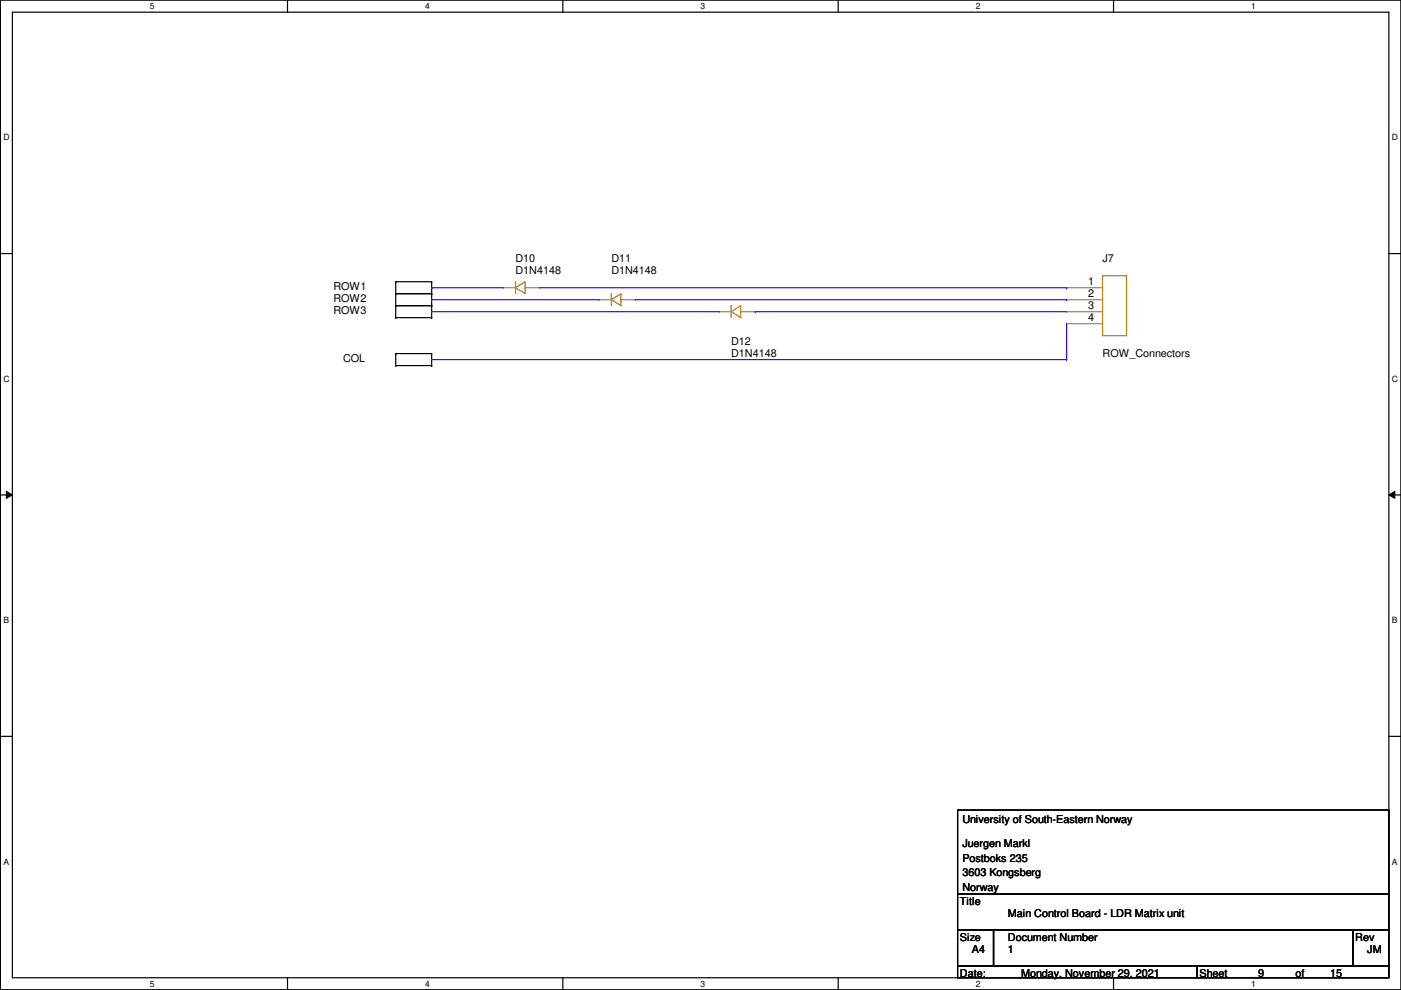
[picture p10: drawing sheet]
<svg xmlns="http://www.w3.org/2000/svg" width="297mm" height="210mm" viewBox="0 0 297 210" stroke-linecap="round" stroke-linejoin="round" font-family="sans-serif">
<path d="M.1 0h296.9v209.8h-296.9zM2.6 2.6h291.9v204.7h-291.9z" fill="none" stroke="#000" stroke-width=".25"/>
<g fill="#fff">
<path d="M31.8 .3h1v2h-1z"/>
<path d="M31.8 207.6h1v1.9h-1z"/>
</g>
<path d="M61 0v2.6M61 207.3v2.5" fill="none" stroke="#000" stroke-width=".25"/>
<g fill="#fff">
<path d="M90.1 .3h1v2h-1z"/>
<path d="M90.1 207.6h1v1.9h-1z"/>
</g>
<path d="M119.3 0v2.6M119.3 207.3v2.5" fill="none" stroke="#000" stroke-width=".25"/>
<g fill="#fff">
<path d="M148.5 .3h1v2h-1z"/>
<path d="M148.5 207.6h1v1.9h-1z"/>
</g>
<path d="M177.7 0v2.6M177.7 207.3v2.5" fill="none" stroke="#000" stroke-width=".25"/>
<g fill="#fff">
<path d="M206.9 .3h1v2h-1z"/>
<path d="M206.9 207.6h1v1.9h-1z"/>
</g>
<path d="M236.1 0v2.6M236.1 207.3v2.5" fill="none" stroke="#000" stroke-width=".25"/>
<g fill="#fff">
<path d="M265.3 .3h.9v2h-.9z"/>
<path d="M265.3 207.6h.9v1.9h-.9z"/>
<path d="M.7 28.2h1.3v1.9h-1.3z"/>
<path d="M295.1 28.2h1.3v1.9h-1.3z"/>
<path d="M.7 79.3h1.3v2h-1.3z"/>
<path d="M295.1 79.3h1.3v2h-1.3z"/>
</g>
<path d="M.1 53.8h2.5M294.5 53.8h2.5" fill="none" stroke="#000" stroke-width=".25"/>
<g fill="#fff">
<path d="M.7 130.5h1.2v2h-1.2z"/>
<path d="M295.1 130.5h1.2v2h-1.2z"/>
</g>
<path d="M.1 104.9h2.5M294.5 104.9h2.5" fill="none" stroke="#000" stroke-width=".25"/>
<path d="M1.4 104.2l1.2 .7-1.2 .8zM294.5 104.9l1.2-.7v1.5z" fill="#000"/>
<path d="M1.4 104.2l1.2 .7-1.2 .8zM294.5 104.9l1.2-.7v1.5z" fill="none" stroke="#000" stroke-width=".21"/>
<g fill="#fff">
<path d="M.7 181.7h1.2v2h-1.2z"/>
<path d="M295.1 181.7h1.2v2h-1.2z"/>
</g>
<g fill="none" stroke="#000" stroke-width=".25">
<path d="M83.9 59.7h.1M83.9 59.7h7.6M83.9 59.7v7.7M91.5 59.7h.1M91.5 59.7v7.7M83.9 62.3h.1M83.9 64.8h.1M83.9 67.4h.1M83.9 77.5h.1M83.9 75h.1M83.9 62.3h7.6M83.9 75v2.5"/>
<path d="M83.9 64.8h7.6M83.9 67.4h7.6M83.9 75h7.6M83.9 77.5h7.6M91.5 62.3h.1M91.5 64.8h.1M91.5 67.4h.1M91.5 75h.1M91.5 77.5h.1M91.5 75v2.5M.1 156.1h2.5M294.5 156.1h2.5"/>
<path d="M203 171.7h91.5v17.8h-91.5zM203 189.5h91.5v7.6h-91.5zM203 197.1h7.6v7.7h-7.6zM210.6 197.1h76.2v7.7h-76.2zM286.8 197.1h7.7v7.7h-7.7zM203 204.8h50.8v2.5h-50.8zM253.8 204.8h40.7v2.5h-40.7z"/>
</g>
<g fill="none" stroke="#cc8006" stroke-width=".25">
<path d="M109.3 59.7h.1M109.3 59.7v2.6M233.8 58.5h5v12.7h-5zM109.3 61l2-1.3v2.6zM111.3 61h.1M111.3 61h.5M129.6 63.5l2.1-1.2v2.5zM129.6 62.3h.1M129.6 62.3v2.5M131.7 63.5h.1M131.7 63.5h.5M155 66.1l2.1-1.3v2.6z"/>
<path d="M155 64.8h.1M155 64.8v2.6M157.1 66.1h.1M157.1 66.1h.5"/>
</g>
<g fill="none" stroke="#a84" stroke-width=".25">
<path d="M106.8 61h.1M106.8 61h2.5M111.8 61h2.6M114.4 61h.1M127.1 63.5h.1M127.1 63.5h2.5M132.2 63.5h2.5M134.7 63.5h.1M152.5 66.1h.1M152.5 66.1h2.5M157.6 66.1h2.5M160.1 66.1h.1"/>
<path d="M226.1 61h.1M226.1 63.5h.1M226.1 66.1h.1M226.1 68.6h.1M226.1 61h7.7M226.1 66.1h7.7M226.1 63.5h7.7M226.1 68.6h7.7"/>
</g>
<g fill="none" stroke="#4200ff" stroke-width=".25">
<path d="M91.5 61h.1M91.5 63.5h.1M91.5 66.1h.1M91.5 61h15.3M91.5 63.5h35.6M91.5 66.1h61M91.5 76.2h134.6M114.4 61h111.7M134.7 63.5h91.4M160.1 66.1h.1M160.1 66.1h66M226.1 61h.1"/>
<path d="M226.1 63.5h.1M226.1 76.2h.1M226.1 68.6h.1M226.1 68.6v7.6"/>
</g>
<g font-size="2.3">
<text x="109.3" y="55.5">D10</text>
<text x="109.3" y="58">D1N4148</text>
<text x="129.6" y="55.5">D11</text>
<text x="129.6" y="58">D1N4148</text>
<text x="233.8" y="55.5">J7</text>
<text x="70.7" y="61.6">ROW1</text>
<text x="70.7" y="64.1">ROW2</text>
<text x="230.7" y="60.5">1</text>
<text x="230.7" y="63">2</text>
<text x="230.7" y="65.5">3</text>
<text x="70.7" y="66.6">ROW3</text>
<text x="230.7" y="68.1">4</text>
<text x="72.7" y="76.8">COL</text>
<text x="155" y="73.2">D12</text>
<text x="155" y="75.8">D1N4148</text>
<text x="233.8" y="75.8">ROW_Connectors</text>
<text x="204" y="174.6">University of South-Eastern Norway</text>
<text x="204" y="179.7">Juergen Markl</text>
<text x="204" y="182.7">Postboks 235</text>
<text x="204" y="185.8">3603 Kongsberg</text>
<text x="203.5" y="191.9">Title</text>
<text x="204" y="188.8">Norway</text>
<text x="213.7" y="194.4">Main Control Board - LDR Matrix unit</text>
<text x="203.5" y="199.5">Size</text>
<text x="206.1" y="202">A4</text>
<text x="213.7" y="199.5">Document Number</text>
<text x="213.7" y="202">1</text>
<text x="287.4" y="199.5">Rev</text>
<text x="289.9" y="202">JM</text>
<text x="203.5" y="207.1">Date:</text>
<text x="216.5" y="207.1">Monday, November 29, 2021</text>
<text x="254.3" y="207.1">Sheet</text>
<text x="266.8" y="207.1">9</text>
<text x="274.7" y="207.1">of</text>
<text x="282" y="207.1">15</text>
</g>
<g font-size="1.8">
<text x="31.8" y="1.9">5</text>
<text x="90.1" y="1.9">4</text>
<text x="148.5" y="1.9">3</text>
<text x="206.9" y="1.9">2</text>
<text x="265.3" y="1.9">1</text>
<text x=".7" y="29.8">D</text>
<text x="295.1" y="29.8">D</text>
<text x=".7" y="80.9">C</text>
<text x="295.1" y="80.9">C</text>
<text x=".7" y="132.1">B</text>
<text x="295.1" y="132.1">B</text>
<text x=".7" y="183.3">A</text>
<text x="295.1" y="183.3">A</text>
<text x="31.8" y="209.2">5</text>
<text x="90.1" y="209.2">4</text>
<text x="148.5" y="209.2">3</text>
<text x="206.9" y="209.2">2</text>
<text x="265.3" y="209.2">1</text>
</g>
</svg>
